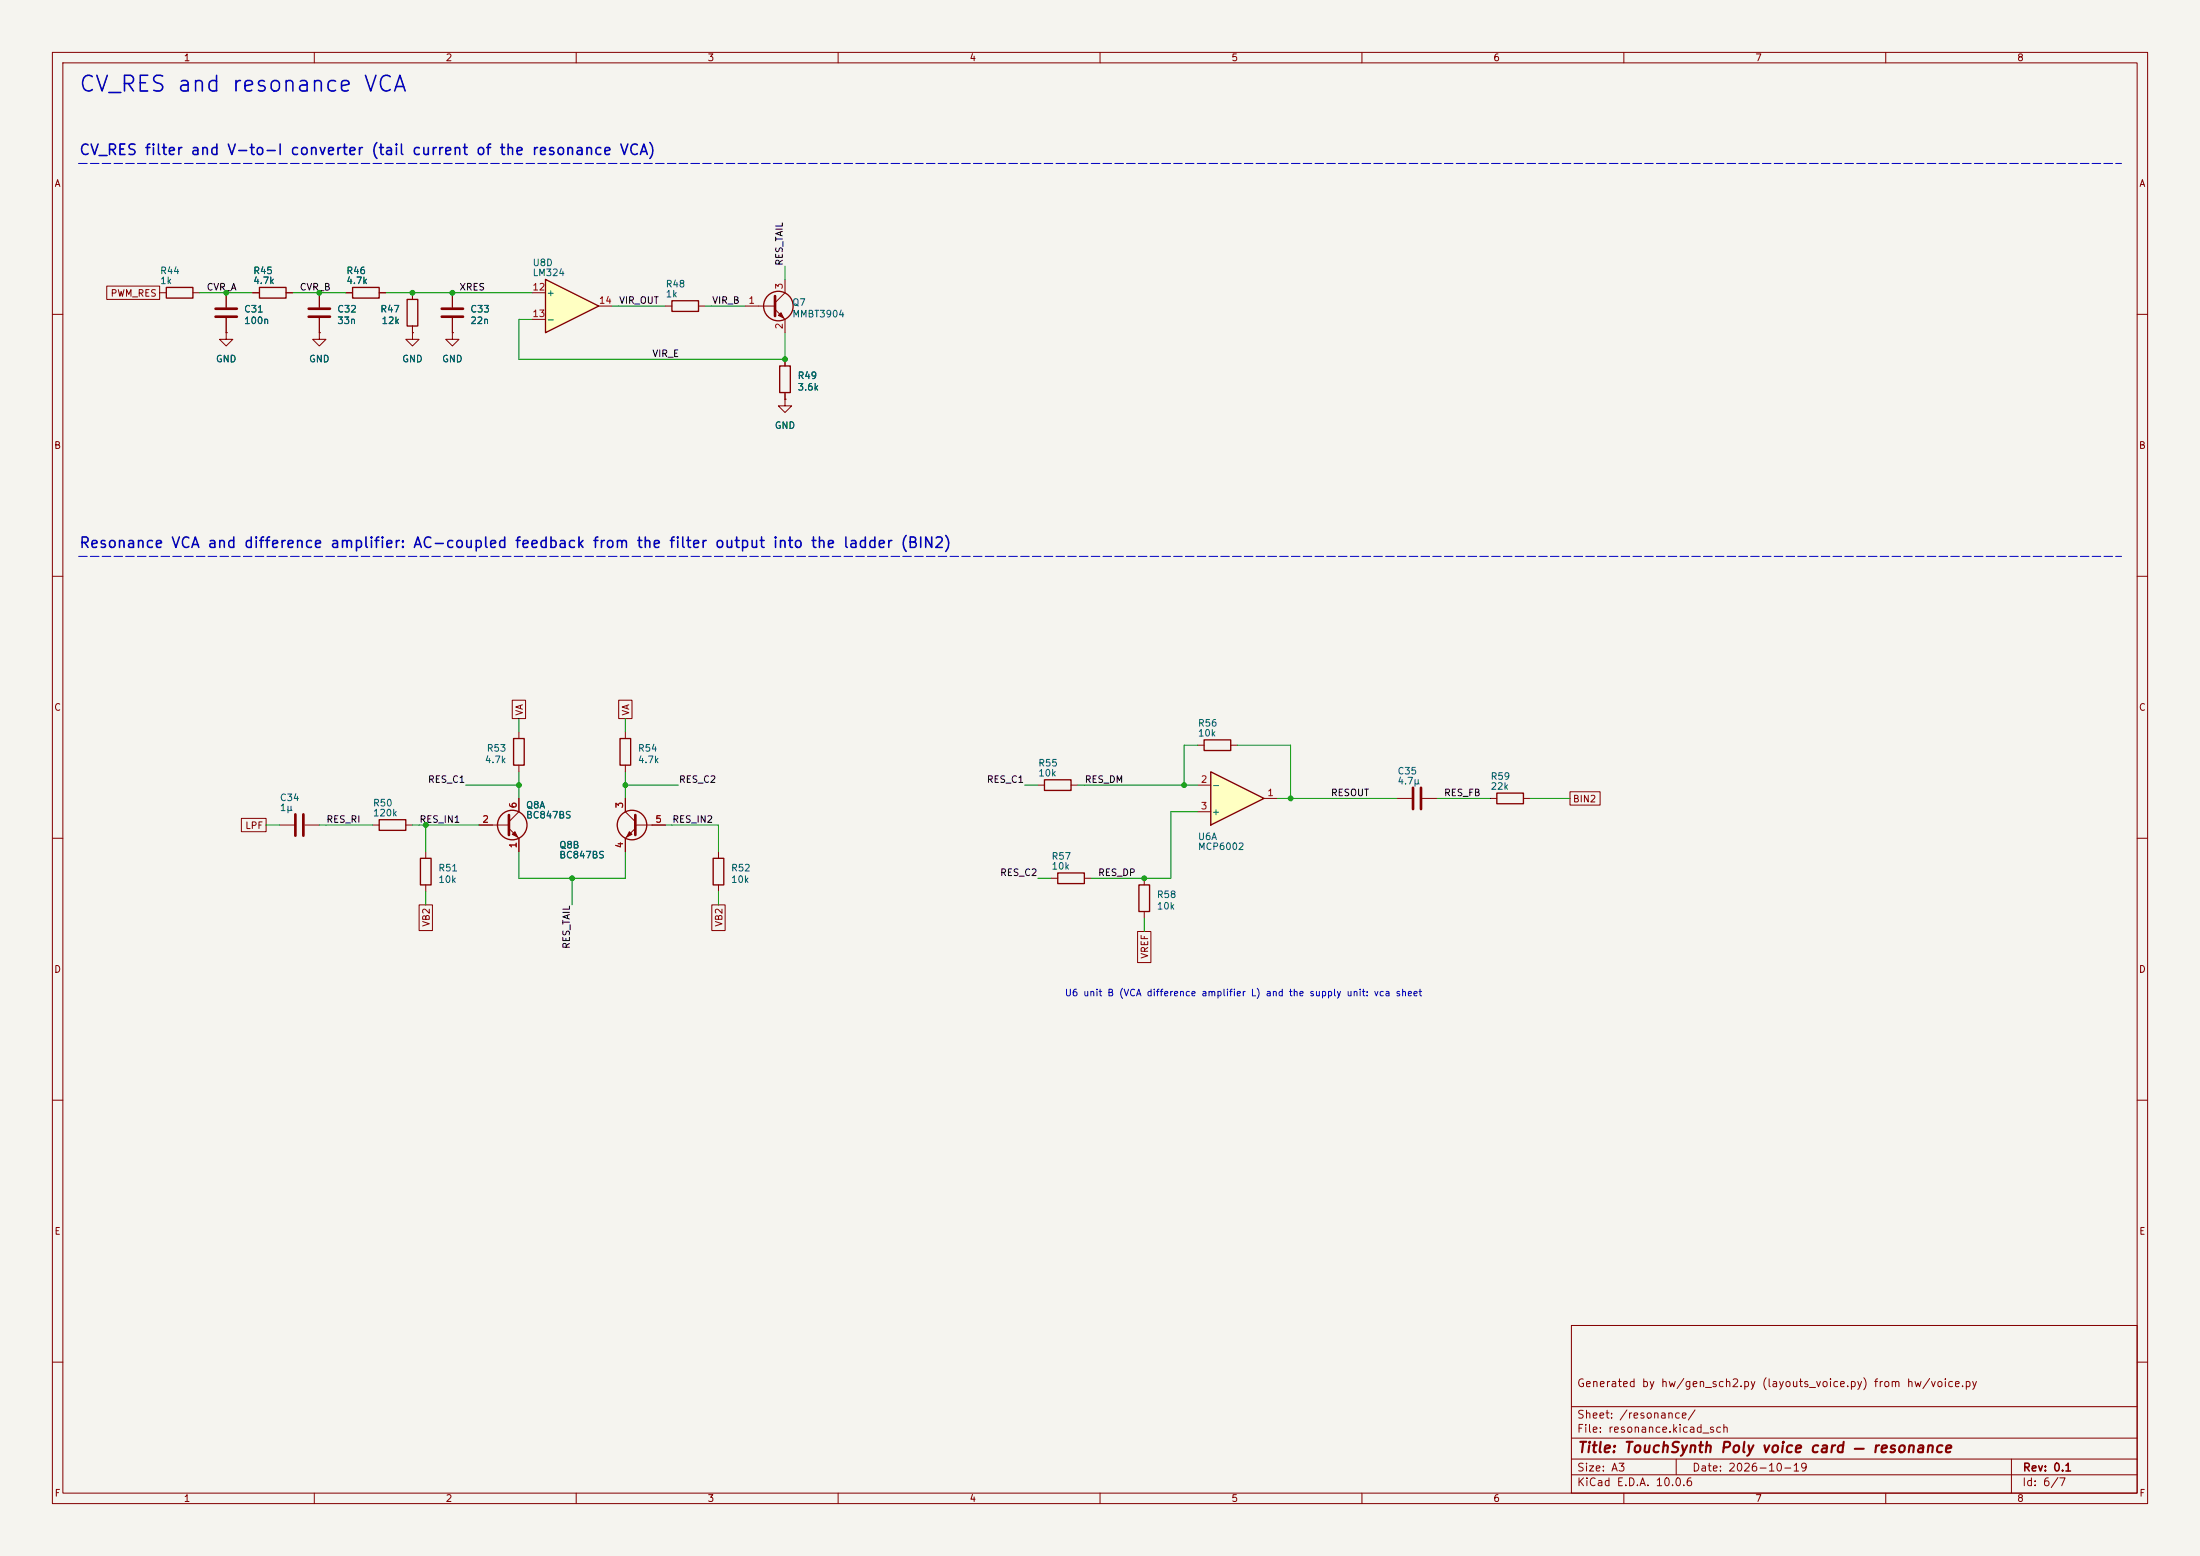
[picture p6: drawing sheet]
<svg xmlns="http://www.w3.org/2000/svg" width="420mm" height="297mm" viewBox="0 0 420 297" stroke-linecap="round" stroke-linejoin="round" font-family="sans-serif">
<path d="M0 0h420v297h-420z" fill="#f5f4ef" stroke="#f5f4ef" stroke-width=".19"/>
<g fill="none" stroke="#840000" stroke-width=".19">
<path d="M10 10h400v277h-400zM12 12h396v273h-396zM60 10v2M110 10v2M160 10v2M210 10v2M260 10v2M310 10v2M360 10v2M10 60h2M86.4 63.5v1.3h1.2l-1.2 1.2-1.3-1.2h1.3M86.4 63.5h.1"/>
<path d="M408 60h2M10 110h2M408 110h2M10 160h2M408 160h2M10 210h2M408 210h2M300 253h108v32h-108zM10 260h2M300 278.5h108M300 274.5h108M300 268.5h108"/>
<path d="M320 278.5v3M384 278.5v6.5M408 260h2M60 285v2M110 285v2M160 285v2M210 285v2M260 285v2M300 281.5h108M310 285v2M360 285v2"/>
</g>
<path d="M104.1 53.3l10.2 5.1-10.2 5.1z" fill="#ffffc2"/>
<path d="M104.1 53.3l10.2 5.1-10.2 5.1z" fill="none" stroke="#840000" stroke-width=".25"/>
<path d="M101.6 55.9h2.5M114.3 58.4h2.5M101.6 61h2.5" fill="none" stroke="#840000" stroke-width=".19"/>
<path d="M231.1 147.3l10.2 5.1-10.2 5.1z" fill="#ffffc2"/>
<g fill="none" stroke="#840000" stroke-width=".25">
<path d="M31.7 54.9h5.1v2h-5.1zM49.5 54.9h5.1v2h-5.1zM67.3 54.9h5.1v2h-5.1zM77.7 57.2h2.1v5h-2.1zM128.3 57.4h5v2h-5zM148.8 69.9h2.1v5h-2.1zM72.4 156.5h5.1v2h-5.1zM98 141h2.1v5.1h-2.1zM118.4 141h2v5.1h-2zM199.4 148.8h5.1v2.1h-5.1zM229.9 141.2h5v2.1h-5zM231.1 147.3l10.2 5.1-10.2 5.1z"/>
<path d="M285.7 151.4h5.1v2h-5.1zM80.3 163.8h2v5.1h-2zM136.1 163.8h2.1v5.1h-2.1zM201.9 166.6h5.1v2.1h-5.1zM217.4 168.9h2.1v5.1h-2.1z"/>
<circle cx="148.6" cy="58.4" r="2.82"/>
<circle cx="97.8" cy="157.5" r="2.82"/>
<circle cx="120.6" cy="157.5" r="2.82"/>
</g>
<g fill="none" stroke="#840000" stroke-width=".19">
<path d="M20.4 54.6h10.1v2.6h-10.1zM30.5 55.9h1.2M36.8 55.9h1.3M43.2 55.9v2.8M48.3 55.9h1.2M54.6 55.9h1.3M61 55.9v2.8M66 55.9h1.3M72.4 55.9h1.3M78.7 55.9v1.3M86.4 55.9v2.8M127 58.4h1.3"/>
<path d="M133.3 58.4h1.3M142.2 58.4h5.8M148 59.1l1.9 1.9v2.5M149.9 53.3v2.6l-1.9 1.9M43.2 63.5v1.3h1.2l-1.2 1.2-1.3-1.2h1.3M43.2 63.5h.1M43.2 60.7v2.8M61 63.5v1.3h1.2l-1.2 1.2-1.3-1.2h1.3M61 63.5h.1M61 60.7v2.8M78.7 63.5v1.3h1.3l-1.3 1.2-1.2-1.2h1.2M78.7 63.5h.1"/>
<path d="M78.7 62.2v1.3M86.4 63.5h.1M86.4 60.7v2.8M149.9 76.2v1.3h1.2l-1.2 1.2-1.3-1.2h1.3M149.9 76.2h.1M149.9 68.6v1.3M149.9 74.9v1.3M97.8 133.6h2.5v3.6h-2.5zM99.1 139.7v1.3M118.1 133.6h2.6v3.6h-2.6zM119.4 139.7v1.3M46.1 156.2h4.7v2.6h-4.7z"/>
<path d="M53.3 157.5h2.8M58.2 157.5h2.8M71.1 157.5h1.3M77.5 157.5h1.2M91.4 157.5h5.8M97.2 158.1l1.9 1.9v2.6M99.1 146.1v1.2M99.1 152.4v2.5l-1.9 1.9M119.4 146.1v1.2M119.4 152.4v2.5l1.9 1.9M121.3 158.1l-1.9 1.9v2.6M121.3 157.5h5.7"/>
<path d="M198.1 149.9h1.3M204.5 149.9h1.2M228.6 149.9h2.5M228.6 154.9h2.5M228.6 142.2h1.3M234.9 142.2h1.3M241.3 152.4h2.5M266.7 152.4h2.8M271.5 152.4h2.8M284.5 152.4h1.2M290.8 152.4h1.3M299.7 151.1h5.8v2.6h-5.8z"/>
<path d="M80 172.7h2.6v4.9h-2.6zM81.3 162.6v1.2M81.3 168.9v1.3M135.9 172.7h2.5v4.9h-2.5zM137.2 162.6v1.2M137.2 168.9v1.3M200.7 167.6h1.2M207 167.6h1.3M217.2 177.8h2.5v5.9h-2.5zM218.4 167.6v1.3M218.4 174v1.3"/>
</g>
<g fill="none" stroke="#840000" stroke-width=".51">
<path d="M41.1 58.9h4.1M58.9 58.9h4.1M84.3 58.9h4.1M148 56.5v3.8M41.1 60.5h4.1M58.9 60.5h4.1M84.3 60.5h4.1M56.4 155.4v4.1M57.9 155.4v4.1M97.2 155.6v3.8M121.3 155.6v3.8M269.7 150.4v4"/>
<path d="M271.3 150.4v4"/>
</g>
<g fill="#840000" stroke="#840000" stroke-width=".19">
<path d="M97.8 159.3l.5-.5 .5 1z"/>
<path d="M120.1 158.8l.5 .5-1 .5z"/>
<path d="M148.6 60.2l.5-.5 .5 1z"/>
</g>
<path d="M15 31.2h390M15 106.2h390" fill="none" stroke="#0000c2" stroke-width=".19" stroke-dasharray="1.6 .6"/>
<g fill="none" stroke="#009600" stroke-width=".19">
<path d="M38.1 55.9h10.2M55.9 55.9h10.1M73.7 55.9h27.9M116.8 58.4h10.2M134.6 58.4h7.6M149.9 50.8v2.5M101.6 61h-2.5v7.6h50.8v-5.1M99.1 137.2v2.5M119.4 137.2v2.5M50.8 157.5h2.5M61 157.5h10.1M78.7 157.5h12.7"/>
<path d="M81.3 157.5v5.1M88.9 149.9h10.2M99.1 147.3v5.1M119.4 147.3v5.1M119.4 149.9h10.1M127 157.5h10.2v5.1M195.6 149.9h2.5M205.7 149.9h22.9M228.6 142.2h-2.5v7.7M228.6 154.9h-5.1v12.7h-15.2M236.2 142.2h10.2v10.2M243.8 152.4h22.9"/>
<path d="M274.3 152.4h10.2M292.1 152.4h7.6M81.3 170.2v2.5M99.1 162.6v5h20.3v-5M109.2 167.6v5.1M137.2 170.2v2.5M198.1 167.6h2.6M218.4 175.3v2.5"/>
</g>
<g fill="#009600" stroke="#009600" stroke-width=".19">
<circle cx="119.4" cy="149.9" r=".46"/>
<circle cx="99.1" cy="149.9" r=".46"/>
<circle cx="81.3" cy="157.5" r=".46"/>
<circle cx="109.2" cy="167.6" r=".46"/>
<circle cx="226.1" cy="149.9" r=".46"/>
<circle cx="218.4" cy="167.6" r=".46"/>
<circle cx="246.4" cy="152.4" r=".46"/>
<circle cx="149.9" cy="68.6" r=".46"/>
<circle cx="86.4" cy="55.9" r=".46"/>
<circle cx="78.7" cy="55.9" r=".46"/>
<circle cx="43.2" cy="55.9" r=".46"/>
<circle cx="61" cy="55.9" r=".46"/>
</g>
<text font-size="3" fill="#0000c2" x="14.9" y="18.3">CV_RES and resonance VCA</text>
<g font-size="2" fill="#0000c2">
<text x="15" y="30.1">CV_RES filter and V-to-I converter (tail current of the resonance VCA)</text>
<text x="15" y="105.1">Resonance VCA and difference amplifier: AC-coupled feedback from the filter output into the ladder (BIN2)</text>
</g>
<text font-size="2" fill="#840000" x="301" y="277.8">Title: TouchSynth Poly voice card — resonance</text>
<g font-size="1.5" fill="#840000">
<text x="300.9" y="265.1">Generated by hw/gen_sch2.py (layouts_voice.py) from hw/voice.py</text>
<text x="300.9" y="273.8">File: resonance.kicad_sch</text>
<text x="300.9" y="271.1">Sheet: /resonance/</text>
<text x="300.9" y="281.2">Size: A3</text>
<text x="322.9" y="281.2">Date: 2026-10-19</text>
<text x="386" y="281.2">Rev: 0.1</text>
<text x="300.9" y="284">KiCad E.D.A. 10.0.6</text>
<text x="385.9" y="284">Id: 6/7</text>
</g>
<g font-size="1.3" fill="#840000">
<text x="35" y="12">1</text>
<text x="85" y="12">2</text>
<text x="135" y="12">3</text>
<text x="185" y="12">4</text>
<text x="235" y="12">5</text>
<text x="285" y="12">6</text>
<text x="335" y="12">7</text>
<text x="385" y="12">8</text>
<text x="10.3" y="36">A</text>
<text x="408.3" y="36">A</text>
<text x="21" y="56.9">PWM_RES</text>
<text x="10.2" y="86">B</text>
<text x="408.2" y="86">B</text>
<text x="10.2" y="136">C</text>
<text x="100.1" y="136.7" transform="rotate(-90 100.1 136.7)">VA</text>
<text x="120.4" y="136.7" transform="rotate(-90 120.4 136.7)">VA</text>
<text x="408.2" y="136">C</text>
<text x="300.2" y="153.5">BIN2</text>
<text x="46.7" y="158.5">LPF</text>
<text x="82.3" y="177" transform="rotate(-90 82.3 177)">VB2</text>
<text x="138.2" y="177" transform="rotate(-90 138.2 177)">VB2</text>
<text x="10.2" y="186">D</text>
<text x="219.5" y="183.1" transform="rotate(-90 219.5 183.1)">VREF</text>
<text x="408.2" y="186">D</text>
<text x="10.3" y="236">E</text>
<text x="408.3" y="236">E</text>
<text x="10.3" y="286">F</text>
<text x="35" y="287">1</text>
<text x="85" y="287">2</text>
<text x="135" y="287">3</text>
<text x="185" y="287">4</text>
<text x="235" y="287">5</text>
<text x="285" y="287">6</text>
<text x="335" y="287">7</text>
<text x="385" y="287">8</text>
<text x="408.3" y="286">F</text>
</g>
<g font-size="1.3" fill="#006464">
<text x="30.5" y="52.6">R44</text>
<text x="48.2" y="52.6">R45</text>
<text x="66" y="52.6">R46</text>
<text x="101.6" y="51.1">U8D</text>
<text x="101.6" y="53">LM324</text>
<text x="30.5" y="54.5">1k</text>
<text x="46.5" y="60">C31</text>
<text x="48.2" y="54.5">4.7k</text>
<text x="64.3" y="60">C32</text>
<text x="66" y="54.5">4.7k</text>
<text x="72.5" y="60">R47</text>
<text x="89.7" y="60">C33</text>
<text x="104.2" y="56.8">+</text>
<text x="127" y="55.2">R48</text>
<text x="127" y="57.1">1k</text>
<text x="151.1" y="58.7">Q7</text>
<text x="46.5" y="62.2">100n</text>
<text x="64.3" y="62.2">33n</text>
<text x="72.7" y="62.2">12k</text>
<text x="89.7" y="62.2">22n</text>
<text x="104.2" y="61.9">-</text>
<text x="151.1" y="60.9">MMBT3904</text>
<text x="41.1" y="69.5">GND</text>
<text x="58.9" y="69.5">GND</text>
<text x="76.7" y="69.5">GND</text>
<text x="84.3" y="69.5">GND</text>
<text x="152.2" y="72.7">R49</text>
<text x="152.2" y="74.9">3.6k</text>
<text x="147.8" y="82.2">GND</text>
<text x="92.8" y="143.8">R53</text>
<text x="121.7" y="143.8">R54</text>
<text x="228.6" y="139">R56</text>
<text x="228.6" y="140.9">10k</text>
<text x="92.5" y="146">4.7k</text>
<text x="121.7" y="146">4.7k</text>
<text x="198.1" y="146.6">R55</text>
<text x="198.1" y="148.5">10k</text>
<text x="266.7" y="148.1">C35</text>
<text x="284.5" y="149.1">R59</text>
<text x="53.3" y="153.2">C34</text>
<text x="53.3" y="155.1">1µ</text>
<text x="71.1" y="154.2">R50</text>
<text x="100.3" y="154.6">Q8A</text>
<text x="231.2" y="150.8">-</text>
<text x="231.2" y="155.9">+</text>
<text x="266.7" y="150">4.7µ</text>
<text x="284.5" y="151">22k</text>
<text x="71.1" y="156.1">120k</text>
<text x="100.3" y="156.5">BC847BS</text>
<text x="228.6" y="160.6">U6A</text>
<text x="83.6" y="166.6">R51</text>
<text x="106.7" y="162.3">Q8B</text>
<text x="106.7" y="164.2">BC847BS</text>
<text x="139.5" y="166.6">R52</text>
<text x="200.6" y="164.4">R57</text>
<text x="200.6" y="166.3">10k</text>
<text x="228.6" y="162.5">MCP6002</text>
<text x="83.6" y="168.8">10k</text>
<text x="139.5" y="168.8">10k</text>
<text x="220.7" y="171.7">R58</text>
<text x="220.7" y="173.9">10k</text>
</g>
<g font-size="1.3" fill="#0f0f0f">
<text x="149.7" y="50.8" transform="rotate(-90 149.7 50.8)">RES_TAIL</text>
<text x="39.3" y="55.8">CVR_A</text>
<text x="57.1" y="55.8">CVR_B</text>
<text x="87.6" y="55.8">XRES</text>
<text x="118.1" y="58.3">VIR_OUT</text>
<text x="135.9" y="58.3">VIR_B</text>
<text x="124.4" y="68.5">VIR_E</text>
<text x="81.6" y="149.7">RES_C1</text>
<text x="129.5" y="149.7">RES_C2</text>
<text x="188.3" y="149.7">RES_C1</text>
<text x="207" y="149.7">RES_DM</text>
<text x="254" y="152.3">RESOUT</text>
<text x="275.6" y="152.3">RES_FB</text>
<text x="62.2" y="157.4">RES_RI</text>
<text x="80" y="157.4">RES_IN1</text>
<text x="128.2" y="157.4">RES_IN2</text>
<text x="190.8" y="167.5">RES_C2</text>
<text x="209.5" y="167.5">RES_DP</text>
<text x="109.1" y="181.2" transform="rotate(-90 109.1 181.2)">RES_TAIL</text>
</g>
<g font-size="1.3" fill="#a90000">
<text x="101.5" y="55.7">12</text>
<text x="114.2" y="58.3">14</text>
<text x="142.8" y="58.3">1</text>
<text x="149.7" y="55.3" transform="rotate(-90 149.7 55.3)">3</text>
<text x="101.5" y="60.8">13</text>
<text x="149.7" y="63" transform="rotate(-90 149.7 63)">2</text>
<text x="229.1" y="149.7">2</text>
<text x="98.9" y="154.4" transform="rotate(-90 98.9 154.4)">6</text>
<text x="119.2" y="154.4" transform="rotate(-90 119.2 154.4)">3</text>
<text x="229.1" y="154.8">3</text>
<text x="241.8" y="152.3">1</text>
<text x="92" y="157.3">2</text>
<text x="125" y="157.3">5</text>
<text x="98.9" y="162" transform="rotate(-90 98.9 162)">1</text>
<text x="119.2" y="162" transform="rotate(-90 119.2 162)">4</text>
</g>
<text font-size="1.3" fill="#0000c2" x="203.2" y="190.5">U6 unit B (VCA difference amplifier L) and the supply unit: vca sheet</text>
</svg>
